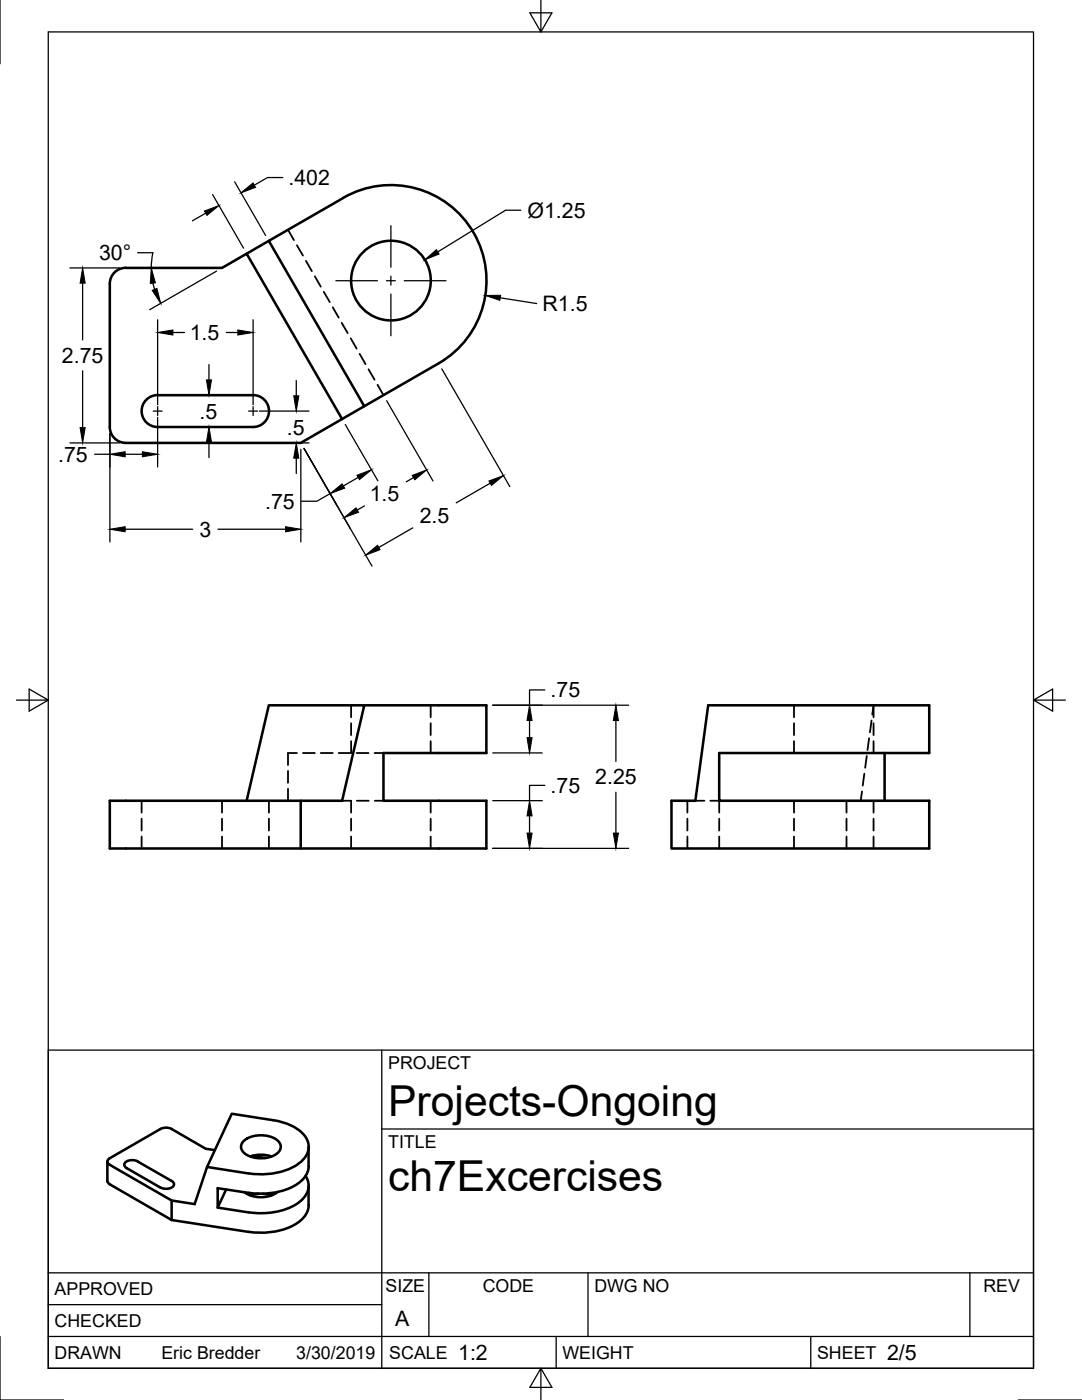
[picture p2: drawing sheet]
<svg xmlns="http://www.w3.org/2000/svg" width="216mm" height="279mm" viewBox="0 0 216 279" stroke-linecap="round" stroke-linejoin="round" font-family="sans-serif">
<!-- layer: Visible -->
<g fill="none" stroke="#000" stroke-width=".51">
<path d="M25.1 53.4a3.2 3.2 0 0 0-3.2 3.2v28.6a3.2 3.2 0 0 0 3.2 3.2h34.9l8.3-4.8-19.1-33-4.9 2.9h-19.2M53.6 48.1l-4.4 2.5M29.2 79.8a3 3 0 0 1 2.2-.9l19.1-.1a3.2 3.2 0 0 1 3.2 3.2 3.2 3.2 0 0 1-3.2 3.2h-19.1a3.2 3.2 0 0 1-2.9-1.9 3.2 3.2 0 0 1 .7-3.5zM87.5 72.5l-14.8 8.6M87.5 72.5a19 19 0 0 0 7-26 19 19 0 0 0-26-7l-14.9 8.6 19.1 33-4.4 2.5M60 159.8v9.5M72.7 140.8h24.3v9.5h-20.5v9.5h20.5v9.5h-75.1v-9.5h46.4l4.4-19h-19.1l-4.4 19M141.3 140.8h44.1v9.5h-41.9v9.5h41.9v9.5h-51.4v-9.5h4.7zM176.5 150.3v9.5M21.4 231.8v3.9l.2 .4 12.6 7.4 15.4 2.3a13.6 13.6 0 0 0 10.5-2.3 4.1 4.1 0 0 0 1.5-3M27.5 231.8a2.12 2.12 0 0 0-2.7 .5l.2 .6 .3 .2 6.7 3.9a2.15 2.15 0 0 0 2.7-.5l-.1-.6-.3-.2-6.8-3.9M34.2 239.6v3.9"/>
<path d="M41.3 232.9l8.3 1.3M42.9 229.5l-1.9-.2-6.7-4a2.48 2.48 0 0 0-2.3 0l-10.1 5.9a.69 .69 0 0 0-.5 .6 .69 .69 0 0 0 .5 .7l12.3 7.1 4.6 .7 2.5-7.4 4.9-10.6 8.3 1.3a9.3 9.3 0 0 1 6.6 3.6 3.7 3.7 0 0 1-1.5 5 13.9 13.9 0 0 1-10 2M45.1 237.4l-1.7 3.6M48.7 227.7a5.8 5.8 0 0 1 6.7 0 1.65 1.65 0 0 1-.5 2.8 6 6 0 0 1-6.2-.4 1.53 1.53 0 0 1 0-2.4zM50 230.8l1.1-.3 1.3-.1 1.8 .4M50.3 230.7l2.7 .4M51.7 238.2l-1.7 .4M52.4 238.2l1.8 .4M55.4 237.9a5.9 5.9 0 0 1-6.6 0M61.6 228.9v3.8M61.6 236.6v3.9M61.6 232.7a5.3 5.3 0 0 1-3.7 4.4 15.5 15.5 0 0 1-8.3 1l-6.2-1v3.9l6.2 .9a14 14 0 0 0 10.3-2.1 3.7 3.7 0 0 0 1.1-5.1"/>
<circle cx="78" cy="56" r="7.9"/>
</g>
<!-- layer: Hidden -->
<g fill="none" stroke="#000" stroke-width=".36">
<path d="M57.5 45.9l1.2 2M59.2 49l1.3 2M61 52l1.2 2.1M62.8 55.1l1.2 2.1M64.6 58.2l1.2 2.1M66.4 61.3l1.2 2.1M68.2 64.4l1.2 2.1M70 67.5l1.2 2.1M71.8 70.6l1.1 2.1M73.5 73.7l1.2 2.1M75.3 76.8l1.2 2.1M28.3 159.8v2.4"/>
<path d="M44.3 159.8v2.4M53.7 159.8v2.4M57.5 153.9v2.3M57.5 157.4v2.4M59.2 150.3h-1.7v2.4M60.5 150.3h2.3M64 150.3h2.4M67.6 150.3h2.4M68.3 159.8h1.8v2.4M70.1 140.8v2.4M70.1 144.3v2.4M70.1 147.9v2.4"/>
<path d="M71.2 150.3h2.3M71.2 159.8h2.4M74.7 150.3h1.8M74.8 159.8h1.7M85.9 140.8v2.4M85.9 144.3v2.4M85.9 147.9v2.4M85.9 159.8v2.4M137.2 159.8v2.4M138.7 159.8h1.8M141.7 159.8h1.8v2.4M158.4 140.8v2.4"/>
<path d="M158.4 144.3v2.4M158.4 147.9v2.4M158.4 159.8v2.4M168.9 159.8v2.4M172 157.9l-.3 1.9M172.5 154.4l-.4 2.4M173 150.9l-.4 2.3M173.4 147.3l-.3 2.4M173.9 143.8l-.3 2.4M174.1 142.6l.2-1.8v2.4M174.3 144.3v2.4M174.3 147.9v2.4"/>
<path d="M174.3 159.8v2.4M28.3 163.4v2.4M28.3 166.9v2.4M44.3 163.4v2.4M44.3 166.9v2.4M53.7 163.4v2.4M53.7 166.9v2.4M70.1 163.4v2.4M70.1 166.9v2.4M85.9 163.4v2.4M85.9 166.9v2.4M137.2 163.4v2.4"/>
<path d="M137.2 166.9v2.4M143.5 163.4v2.4M143.5 166.9v2.4M158.4 163.4v2.4M158.4 166.9v2.4M168.9 163.4v2.4M168.9 166.9v2.4M174.3 163.4v2.4M174.3 166.9v2.4"/>
</g>
<!-- layer: Border -->
<path d="M0 0v12.7M9.6 6.4h196.6v266.7h-196.6zM107.9 0v6.4l-2.2-3.8h4.4l-2.2 3.8M3.3 139.7h6.3l-3.8-2.2v4.4l3.8-2.2M206.2 139.7l3.8 2.2v-4.4l-3.8 2.2h6.4M0 266.7v12.7h12.7M107.9 273.1l2.2 3.8h-4.4l2.2-3.8v6.3M203.2 279.4h12.7" fill="none" stroke="#000" stroke-width=".25"/>
<!-- layer: Titleblock -->
<path d="M9.6 209.6h196.6v63.5h-196.6zM76.2 209.6v63.5M76.2 225.3h130M9.6 254h196.6M85.6 254v12.7M117.3 254v12.7M193.5 254v12.7M9.6 266.7h196.6M9.6 260.4h66.6M111 266.7v6.4M161.8 266.7v6.4" fill="none" stroke="#000" stroke-width=".25"/>
<!-- layer: Center Lines -->
<path d="M67 56h8.3M77.1 56h1.8M78 45v8.3M78 55.1v1.8M78 58.7v8.3M80.7 56h8.3M30.6 82h1.7M31.5 81.2v1.7M49.6 82h1.8M50.5 81.2v1.7" fill="none" stroke="#000" stroke-width=".25"/>
<!-- layer: Dimensions -->
<g fill="none" stroke="#000" stroke-width=".25">
<path d="M42.4 38.8l6.2 10.7M46.8 36.3l6.2 10.7M56.4 35.4h-3l-2.7 1.6M13.9 53.5h9.9M16.5 56.5v11.3M27.5 50.4h3M30.5 50.4l-.3 3.1M30.5 56.5l.3 1.2M41 42.5l-2.6 1.6M43.2 54.1l-13.3 7.7M99.8 59.4l7.3 1.2M103.9 42h-3l-13.5 8.3"/>
<path d="M16.5 74v11.3M31.5 63.8v17M32.7 78.9h11.5M34.5 66.4h2.3M41.7 72.8v3M45.1 66.4h2.4M50.5 63.8v17M59.1 75.9v3.1M77.2 80l9.2 16M88.2 73.6l13.5 23.5M13.9 88.4h9.9M18.9 90.7h3"/>
<path d="M21.9 86.5v21.7M25 90.7h3.4M31.5 83.3v9.9M32.7 85.2h11.5M41.7 88.3v3M51.8 82h9.9M57.8 88.4h3.9M59.1 91.4v3.1M60 89.7v18.5M60.7 89.5l13.5 23.5M65.9 98.5l-2.7 1.5h-3M68.9 84.7l6.5 11.2"/>
<path d="M71.5 95.3l-3 1.7M82.5 95.3l-1.4 .9M97.8 96.4l-6.8 4M25 105.6h13.5M43.5 105.6h13.5M72.7 101l-1.4 .8M82.4 105.3l-6.8 4M108.7 137.7h-3v3M98.3 150.3h9.9M98.3 140.7h27.1M98.3 159.8h9.9M105.7 143.8v3.4"/>
<path d="M108.7 156.7h-3v3.1M122.9 143.8v8.2M122.9 158.1v8.2M98.3 169.3h27.1M105.7 162.8v3.5"/>
</g>
<g fill="#000" stroke="#000" stroke-width=".2">
<path d="M48.1 38.5l2.4-2 .5 .9zM16.5 53.5l.5 3h-1zM30.2 53.5l.8 3-1 .1zM30.4 58l.9-.4 .8 2.9zM40.8 42.1l2.9-1.1-2.4 2zM84.8 51.9l2.3-2.1 .5 .9zM96.8 59l3.1-.1-.2 1zM31.5 66.4l3-.6v1.1zM41.2 75.8h1l-.5 3.1zM47.5 65.8l3 .6-3 .5zM58.6 79h1l-.5 3zM16 85.3h1l-.5 3.1z"/>
<path d="M21.9 90.7l3.1-.6v1.1zM28.4 90.1l3.1 .6-3.1 .5zM41.7 85.2l.5 3.1h-1zM59.1 88.4l.5 3h-1zM65.9 98.5l2.4-1.9 .5 .8zM71.2 94.8l2.9-1.1-2.4 2zM82.3 94.9l2.8-1.1-2.3 2zM97.6 96l2.9-1.1-2.4 2zM21.9 105.6l3.1-.5v1zM57 105.1l3 .5-3 .5zM68.6 103.3l2.4-2 .5 .9zM73 110.8l2.3-2 .5 .9z"/>
<path d="M105.2 147.2h1l-.5 3.1zM105.7 140.7l.5 3.1h-1zM122.9 140.7l.5 3.1h-1zM105.2 166.3h1l-.5 3zM105.7 159.8l.5 3h-1zM122.4 166.3h1l-.5 3z"/>
</g>
<g font-size="8.5">
<text x="77.4" y="222.8">Projects-Ongoing</text>
<text x="77.4" y="237.8">ch7Excercises</text>
</g>
<g font-size="4.3">
<text x="57.6" y="36.9">.402</text>
<text x="105.3" y="43.4">Ø1.25</text>
<text x="19.8" y="51.9">30°</text>
<text x="108.3" y="62.1">R1.5</text>
<text x="37.9" y="67.9">1.5</text>
<text x="12.4" y="72.4">2.75</text>
<text x="39.8" y="83.5">.5</text>
<text x="57.2" y="86.7">.5</text>
<text x="11.6" y="92.2">.75</text>
<text x="52.9" y="101.5">.75</text>
<text x="73.8" y="100.1">1.5</text>
<text x="39.8" y="107.1">3</text>
<text x="83.8" y="104.4">2.5</text>
<text x="109.9" y="139.2">.75</text>
<text x="109.9" y="158.2">.75</text>
<text x="118.8" y="156.5">2.25</text>
<text x="78.9" y="264.5">A</text>
<text x="91.4" y="271.4">1:2</text>
<text x="177" y="271.4">2/5</text>
</g>
<g font-size="3.5">
<text x="77.4" y="213.4">PROJECT</text>
<text x="77.4" y="229.1">TITLE</text>
<text x="76.9" y="257.8">SIZE</text>
<text x="96.3" y="257.8">CODE</text>
<text x="118.6" y="257.8">DWG NO</text>
<text x="196.2" y="257.8">REV</text>
<text x="10.9" y="258.5">APPROVED</text>
<text x="10.9" y="264.8">CHECKED</text>
<text x="10.9" y="271.2">DRAWN</text>
<text x="32.2" y="271.2">Eric Bredder</text>
<text x="59.1" y="271.2">3/30/2019</text>
<text x="77.7" y="271.2">SCALE</text>
<text x="112.2" y="271.2">WEIGHT</text>
<text x="163" y="271.2">SHEET</text>
</g>
</svg>
